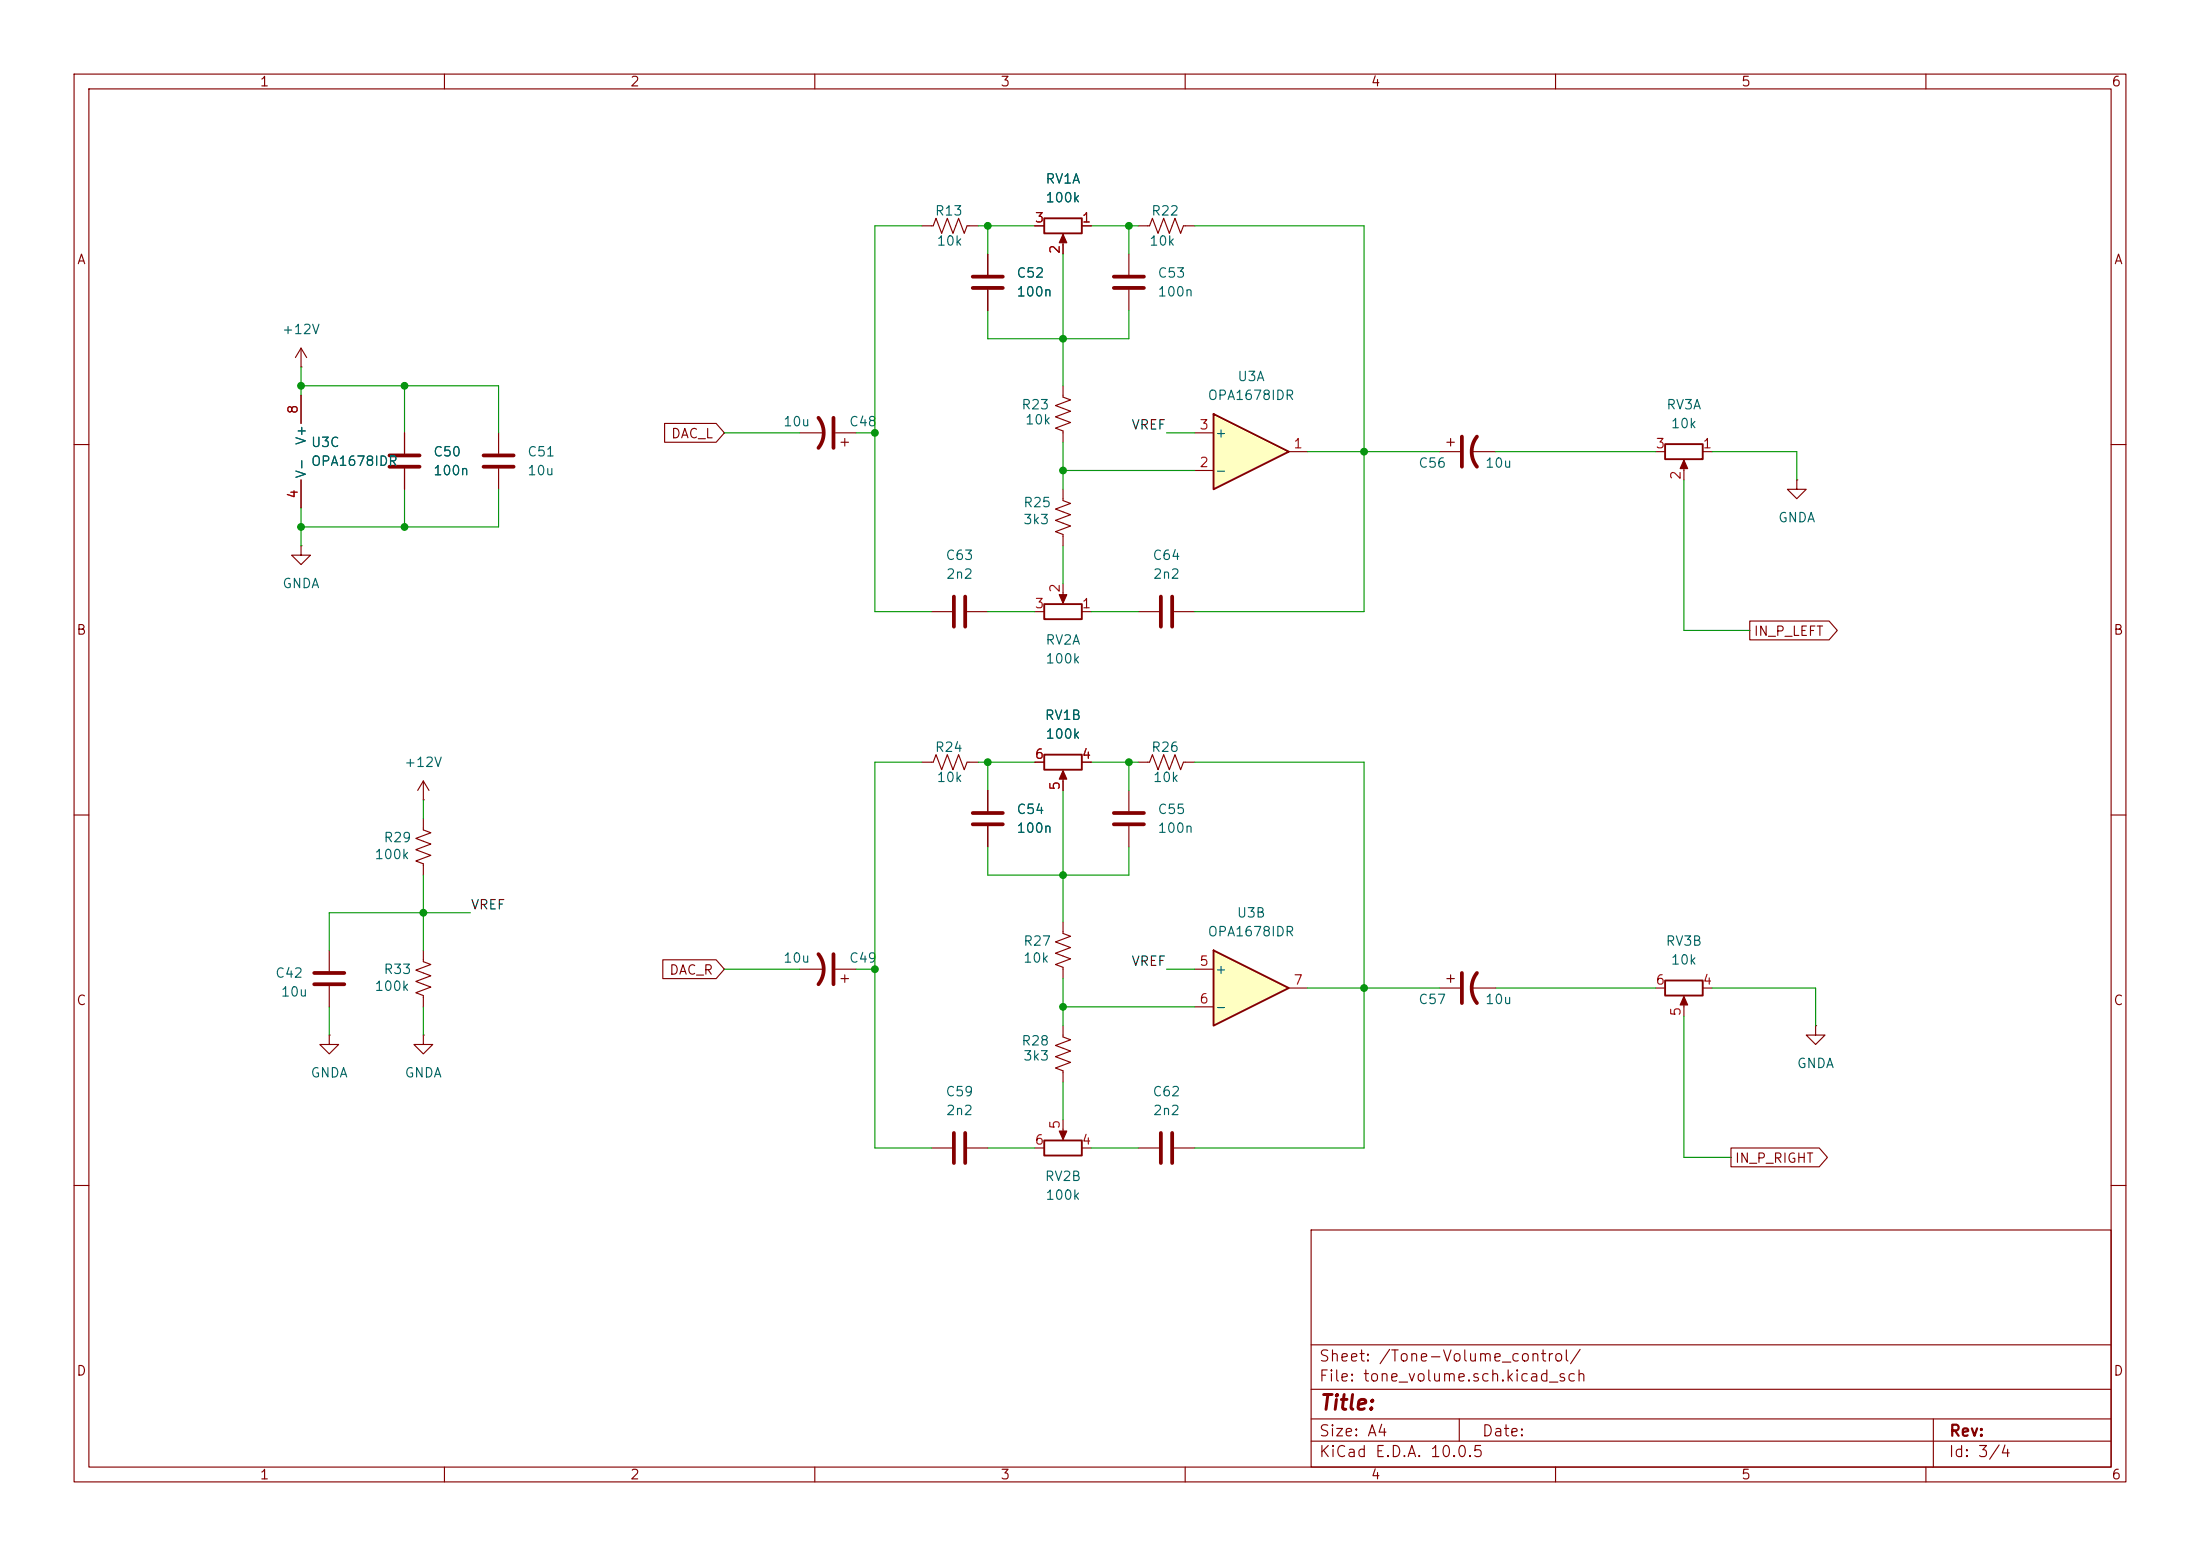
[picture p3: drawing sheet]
<svg xmlns="http://www.w3.org/2000/svg" width="297mm" height="210mm" viewBox="0 0 297 210" stroke-linecap="round" stroke-linejoin="round" font-family="sans-serif">
<g fill="none" stroke="#840000" stroke-width=".15">
<path d="M10 10h277v190h-277zM12 12h273v186h-273zM60 10v2M110 10v2M160 10v2M210 10v2M260 10v2M133.3 34.3v2.8M133.3 39.1v2.8M139.7 30.5h1.3M143.5 32v2.3M146 30.5h1.3"/>
<path d="M153.7 30.5h1.5l.4-1 .7 2 .8-2 .8 2 .7-2 .8 2 .4-1h1.5M10 60h2M143.5 66v1.6l1 .3-2 .8 2 .8-2 .7 2 .8-2 .8 1 .3v1.6M285 60h2M125.7 82.6h2.8M130.6 82.6h2.7M10 110h2M124.5 102.9h1.5l.4-1 .7 2 .8-2 .8 2 .7-2 .8 2 .4-1h1.5M133.3 106.7v2.8M133.3 111.5v2.8M139.7 102.9h1.3M143.5 104.4v2.3"/>
<path d="M146 102.9h1.3M152.4 106.7v2.8M152.4 111.5v2.8M285 110h2M143.5 124.5v1.5l1 .4-2 .7 2 .8-2 .8 2 .7-2 .8 1 .4v1.5M143.5 138.4v1.6l1 .3-2 .8 2 .8-2 .7 2 .8-2 .7 1 .4v1.6M194.3 133.4h2.8M195.3 132.1h1M195.8 131.6v1M198.6 133.4h3.3M223.5 133.4h1.3M227.3 134.9v2.3"/>
<path d="M229.9 133.4h1.2M245.1 138.4v1.3h1.3l-1.3 1.3-1.3-1.3h1.3M245.1 138.4h.1M125.7 154.9h2.8M130.6 154.9h2.7M139.7 154.9h1.3M143.5 151.1v2.3M146 154.9h1.3M153.7 154.9h2.8M158.5 154.9h2.8M10 160h2M177 166h108v32h-108z"/>
<path d="M285 160h2M60 198v2M110 198v2M160 198v2M177 194.5h108M177 191.5h108M177 187.5h108M177 181.5h108M197 191.5v3M210 198v2M260 198v2M261 191.5v6.5"/>
</g>
<g fill="none" stroke="#840000" stroke-width=".51">
<path d="M131.3 38.9h4.1M131.3 37.3h4.1M128.8 80.5v4.1M130.3 80.5v4.1M131.3 111.3h4.1M131.3 109.7h4.1M150.4 111.3h4M150.4 109.7h4M197.4 131.3v4.1M199.4 131.3a3.3 3.3 0 0 0 0 4.1M128.8 152.9v4.1M130.3 152.9v4.1"/>
<path d="M156.7 152.9v4.1M158.2 152.9v4.1"/>
</g>
<path d="M141 29.5h5v2h-5zM141 101.9h5v2h-5zM224.8 132.3h5.1v2.1h-5.1zM141 153.9h5v2.1h-5z" fill="none" stroke="#840000" stroke-width=".25"/>
<g fill="#840000" stroke="#840000" stroke-width=".15">
<path d="M227.3 134.5l.5 1.1h-1z"/>
<path d="M143.5 31.6l.5 1.2h-1z"/>
<path d="M143 152.7h1l-.5 1.1z"/>
<path d="M143.5 104l.5 1.2h-1z"/>
</g>
<path d="M163.8 55.9l10.2 5.1-10.2 5z" fill="#ffffc2"/>
<path d="M163.8 55.9l10.2 5.1-10.2 5zM141 81.5h5v2.1h-5z" fill="none" stroke="#840000" stroke-width=".25"/>
<path d="M124.5 30.5h1.5l.4-1 .7 2 .8-2 .8 2 .7-2 .8 2 .4-1h1.5M152.4 34.3v2.8M152.4 39.1v2.8M143.5 52.1v1.5l1 .4-2 .7 2 .8-2 .8 2 .7-2 .8 1 .4v1.5M161.3 58.4h2.5M143.5 78.7v2.3M161.3 63.5h2.5M174 61h2.5M139.7 82.6h1.3M146 82.6h1.3M153.7 102.9h1.5l.4-1 .7 2 .8-2 .8 2 .7-2 .8 2 .4-1h1.5" fill="none" stroke="#840000" stroke-width=".15"/>
<path d="M143 80.3h1l-.5 1.1z" fill="#840000" stroke="#840000" stroke-width=".15"/>
<path d="M150.4 38.9h4M150.4 37.3h4" fill="none" stroke="#840000" stroke-width=".51"/>
<path d="M163.8 128.3l10.2 5.1-10.2 5z" fill="#ffffc2"/>
<path d="M224.8 59.9h5.1v2.1h-5.1zM163.8 128.3l10.2 5.1-10.2 5z" fill="none" stroke="#840000" stroke-width=".25"/>
<g fill="none" stroke="#840000" stroke-width=".15">
<path d="M133.3 34.3v2.8M133.3 39.1v2.8M139.7 30.5h1.3M143.5 33v1.3M146 30.5h1.3M40.6 49.5h.1M40.6 47v2.5M40.6 53.3v3.9M40.6 47l-.7 1.3M40.6 47l.8 1.3M54.6 58.4v2.8M67.3 58.4v2.8"/>
<path d="M89.7 57.1h7l1.1 1.3-1.1 1.3h-7zM107.9 58.4h3.4M112.8 58.4h2.8M113.5 59.7h1.1M114 59.2v1M195.3 59.7h1M195.8 59.2v1M40.6 73.7v1.2h1.3l-1.3 1.3-1.2-1.3h1.2M40.6 73.7h.1M40.6 64.8v3.8M54.6 63.2v2.8M67.3 63.2v2.8"/>
<path d="M194.3 61h2.8M198.6 61h3.3M223.5 61h1.3M227.3 62.5v2.3M229.9 61h1.2M242.6 64.8v1.2h1.2l-1.2 1.3-1.3-1.3h1.3M242.6 64.8h.1M153.7 82.6h2.8M158.5 82.6h2.8M236.2 83.8h10.7l1.1 1.3-1.1 1.3h-10.7zM57.1 110.5v1.5l1.1 .4-2.1 .8 2.1 .7-2.1 .8 2.1 .7-2.1 .8 1 .4v1.5M57.1 108h.1"/>
<path d="M57.1 105.4v2.6M57.1 105.4l-.7 1.3M57.1 105.4l.8 1.3M133.3 106.7v2.8M133.3 111.5v2.8M139.7 102.9h1.3M143.5 105.4v1.3M146 102.9h1.3M44.4 139.7v1.3h1.3l-1.3 1.2-1.2-1.2h1.2M44.4 139.7h.1M44.4 128.3v2.8M44.4 133.1v2.8"/>
<path d="M57.1 128.3v1.5l1.1 .4-2.1 .7 2.1 .8-2.1 .8 2.1 .7-2.1 .8 1 .4v1.5M57.1 139.7v1.3h1.3l-1.3 1.2-1.2-1.2h1.2M57.1 139.7h.1M89.5 129.5h7.2l1.1 1.3-1.1 1.3h-7.2zM107.9 130.8h3.4M112.8 130.8h2.8M113.5 132.1h1.1M114 131.6v1M161.3 130.8h2.5M161.3 135.9h2.5M174 133.4h2.5M233.7 154.9h11.9l1.1 1.3-1.1 1.3h-11.9z"/>
</g>
<g fill="none" stroke="#840000" stroke-width=".51">
<path d="M110.5 56.4a3.3 3.3 0 0 1 0 4.1M112.5 56.4v4.1M197.4 58.9v4.1M199.4 58.9a3.3 3.3 0 0 0 0 4.1M52.6 61.5h4M52.6 63h4M65.3 61.5h4M65.3 63h4M156.7 80.5v4.1M158.2 80.5v4.1M42.4 131.3h4.1M42.4 132.8h4.1"/>
<path d="M110.5 128.8a3.3 3.3 0 0 1 0 4M112.5 128.8v4"/>
</g>
<path d="M227.3 62.1l.5 1.1h-1z" fill="#840000" stroke="#840000" stroke-width=".15"/>
<g fill="none" stroke="#009600" stroke-width=".15">
<path d="M124.5 30.5h-6.4v52.1h7.6M132.1 30.5h7.6M133.3 30.5v3.8M143.5 34.3v17.8M147.3 30.5h6.4M152.4 30.5v3.8M161.3 30.5h22.8v52.1h-22.8M40.6 49.5v3.8M40.6 52.1h26.7v6.3M54.6 52.1v6.3M97.8 58.4h10.1M115.6 58.4h2.5"/>
<path d="M133.3 41.9v3.8h19.1v-3.8M143.5 59.7v6.3M157.5 58.4h3.8M40.6 68.6v5.1M54.6 66v5.1M67.3 66v5.1h-26.7M143.5 73.7v5M143.5 63.5h17.8M176.5 61h17.8M201.9 61h21.6M227.3 64.8v20.3h8.9M231.1 61h11.5v3.8"/>
<path d="M133.3 82.6h6.4M147.3 82.6h6.4M57.1 108v2.5M57.1 118.1v10.2M124.5 102.9h-6.4v52h7.6M132.1 102.9h7.6M133.3 114.3v3.8h19.1v-3.8M133.3 102.9v3.8M143.5 106.7v17.8M147.3 102.9h6.4M152.4 102.9v3.8M161.3 102.9h22.8v52h-22.8"/>
<path d="M44.4 135.9v3.8M57.1 135.9v3.8M63.5 123.2h-19.1v5.1M97.8 130.8h10.1M115.6 130.8h2.5M143.5 132.1v6.3M143.5 135.9h17.8M157.5 130.8h3.8M176.5 133.4h17.8M201.9 133.4h21.6M227.3 137.2v19h6.4M231.1 133.4h14v5"/>
<path d="M133.3 154.9h6.4M143.5 146.1v5M147.3 154.9h6.4"/>
</g>
<g fill="#009600" stroke="#009600" stroke-width=".14">
<circle cx="152.4" cy="30.5" r=".46"/>
<circle cx="118.1" cy="130.8" r=".46"/>
<circle cx="133.3" cy="30.5" r=".46"/>
<circle cx="133.3" cy="102.9" r=".46"/>
<circle cx="184.1" cy="133.4" r=".46"/>
<circle cx="143.5" cy="118.1" r=".46"/>
<circle cx="143.5" cy="135.9" r=".46"/>
<circle cx="152.4" cy="102.9" r=".46"/>
<circle cx="54.6" cy="71.1" r=".46"/>
<circle cx="40.6" cy="71.1" r=".46"/>
<circle cx="57.1" cy="123.2" r=".46"/>
<circle cx="40.6" cy="52.1" r=".46"/>
<circle cx="54.6" cy="52.1" r=".46"/>
<circle cx="118.1" cy="58.4" r=".46"/>
<circle cx="184.1" cy="61" r=".46"/>
<circle cx="143.5" cy="45.7" r=".46"/>
<circle cx="143.5" cy="63.5" r=".46"/>
</g>
<text font-size="2" fill="#840000" x="178" y="190.8">Title:</text>
<g font-size="1.5" fill="#840000">
<text x="178" y="184.1">Sheet: /Tone-Volume_control/</text>
<text x="178" y="186.8">File: tone_volume.sch.kicad_sch</text>
<text x="178" y="197">KiCad E.D.A. 10.0.5</text>
<text x="178" y="194.2">Size: A4</text>
<text x="200" y="194.2">Date:</text>
<text x="263" y="197">Id: 3/4</text>
<text x="263" y="194.2">Rev:</text>
</g>
<g font-size="1.3" fill="#840000">
<text x="35" y="12">1</text>
<text x="85" y="12">2</text>
<text x="135" y="12">3</text>
<text x="185" y="12">4</text>
<text x="235" y="12">5</text>
<text x="285" y="12">6</text>
<text x="10.3" y="36">A</text>
<text x="285.3" y="36">A</text>
<text x="90.5" y="59.5">DAC_L</text>
<text x="10.2" y="86">B</text>
<text x="236.7" y="86.1">IN_P_LEFT</text>
<text x="285.2" y="86">B</text>
<text x="90.3" y="131.9">DAC_R</text>
<text x="10.2" y="136">C</text>
<text x="285.2" y="136">C</text>
<text x="234.1" y="157.3">IN_P_RIGHT</text>
<text x="10.2" y="186">D</text>
<text x="285.2" y="186">D</text>
<text x="35" y="200">1</text>
<text x="85" y="200">2</text>
<text x="135" y="200">3</text>
<text x="185" y="200">4</text>
<text x="235" y="200">5</text>
<text x="285" y="200">6</text>
</g>
<g font-size="1.3" fill="#006464">
<text x="126.1" y="29.4">R13</text>
<text x="141.1" y="25.1">RV1A</text>
<text x="141.1" y="27.6">100k</text>
<text x="155.3" y="29.4">R22</text>
<text x="126.4" y="33.5">10k</text>
<text x="155.1" y="33.5">10k</text>
<text x="137.1" y="37.8">C52</text>
<text x="137.1" y="40.3">100n</text>
<text x="156.2" y="37.8">C53</text>
<text x="156.2" y="40.3">100n</text>
<text x="38" y="45.4">+12V</text>
<text x="167" y="51.8">U3A</text>
<text x="105.6" y="57.9">10u</text>
<text x="114.5" y="57.9">C48</text>
<text x="137.8" y="55.6">R23</text>
<text x="138.3" y="57.6">10k</text>
<text x="162.9" y="54.3">OPA1678IDR</text>
<text x="163.9" y="59.4">+</text>
<text x="224.9" y="55.6">RV3A</text>
<text x="225.5" y="58.1">10k</text>
<text x="41.6" y="64.7" transform="rotate(-90 41.6 64.7)">V-</text>
<text x="41.6" y="60.2" transform="rotate(-90 41.6 60.2)">V+</text>
<text x="41.9" y="60.7">U3C</text>
<text x="41.9" y="63.2">OPA1678IDR</text>
<text x="58.4" y="61.9">C50</text>
<text x="58.4" y="64.5">100n</text>
<text x="71.1" y="61.9">C51</text>
<text x="71.1" y="64.5">10u</text>
<text x="163.9" y="64.5">-</text>
<text x="191.4" y="63.4">C56</text>
<text x="200.4" y="63.4">10u</text>
<text x="138" y="71.1">3k3</text>
<text x="138.1" y="68.8">R25</text>
<text x="240" y="70.8">GNDA</text>
<text x="127.6" y="75.9">C63</text>
<text x="155.5" y="75.9">C64</text>
<text x="38" y="79.7">GNDA</text>
<text x="127.6" y="78.4">2n2</text>
<text x="155.6" y="78.4">2n2</text>
<text x="141.1" y="87.3">RV2A</text>
<text x="141.1" y="89.9">100k</text>
<text x="126.1" y="101.8">R24</text>
<text x="141" y="97.5">RV1B</text>
<text x="141.1" y="100">100k</text>
<text x="155.3" y="101.8">R26</text>
<text x="54.5" y="103.8">+12V</text>
<text x="126.4" y="105.9">10k</text>
<text x="155.6" y="105.9">10k</text>
<text x="51.7" y="114">R29</text>
<text x="137.1" y="110.2">C54</text>
<text x="137.1" y="112.7">100n</text>
<text x="156.2" y="110.2">C55</text>
<text x="156.2" y="112.7">100n</text>
<text x="50.5" y="116.3">100k</text>
<text x="166.9" y="124.2">U3B</text>
<text x="51.7" y="131.8">R33</text>
<text x="105.6" y="130.2">10u</text>
<text x="114.5" y="130.2">C49</text>
<text x="138" y="130.2">10k</text>
<text x="138.1" y="128">R27</text>
<text x="162.9" y="126.7">OPA1678IDR</text>
<text x="163.9" y="131.8">+</text>
<text x="224.8" y="128">RV3B</text>
<text x="225.5" y="130.5">10k</text>
<text x="37.1" y="132.3">C42</text>
<text x="37.8" y="134.8">10u</text>
<text x="50.5" y="134.1">100k</text>
<text x="163.9" y="136.9">-</text>
<text x="191.4" y="135.8">C57</text>
<text x="200.4" y="135.8">10u</text>
<text x="137.8" y="141.4">R28</text>
<text x="138" y="143.5">3k3</text>
<text x="41.8" y="145.7">GNDA</text>
<text x="54.5" y="145.7">GNDA</text>
<text x="127.6" y="148.3">C59</text>
<text x="155.5" y="148.3">C62</text>
<text x="242.5" y="144.5">GNDA</text>
<text x="127.6" y="150.8">2n2</text>
<text x="155.6" y="150.8">2n2</text>
<text x="141" y="159.7">RV2B</text>
<text x="141.1" y="162.3">100k</text>
</g>
<g font-size="1.3" fill="#a90000">
<text x="139.6" y="30.3">3</text>
<text x="143.4" y="34.4" transform="rotate(-90 143.4 34.4)">2</text>
<text x="146" y="30.3">1</text>
<text x="40.5" y="56" transform="rotate(-90 40.5 56)">8</text>
<text x="161.8" y="58.3">3</text>
<text x="161.8" y="63.4">2</text>
<text x="174.5" y="60.8">1</text>
<text x="223.4" y="60.8">3</text>
<text x="227.2" y="64.9" transform="rotate(-90 227.2 64.9)">2</text>
<text x="229.8" y="60.8">1</text>
<text x="40.5" y="67.4" transform="rotate(-90 40.5 67.4)">4</text>
<text x="139.6" y="82.4">3</text>
<text x="143.4" y="80.1" transform="rotate(-90 143.4 80.1)">2</text>
<text x="146" y="82.4">1</text>
<text x="139.6" y="102.7">6</text>
<text x="143.4" y="106.8" transform="rotate(-90 143.4 106.8)">5</text>
<text x="146" y="102.7">4</text>
<text x="161.8" y="130.7">5</text>
<text x="161.8" y="135.8">6</text>
<text x="174.5" y="133.2">7</text>
<text x="223.4" y="133.2">6</text>
<text x="227.2" y="137.3" transform="rotate(-90 227.2 137.3)">5</text>
<text x="229.8" y="133.2">4</text>
<text x="139.6" y="154.8">6</text>
<text x="143.4" y="152.5" transform="rotate(-90 143.4 152.5)">5</text>
<text x="146" y="154.8">4</text>
</g>
<g font-size="1.3" fill="#0f0f0f">
<text x="152.7" y="58.3">VREF</text>
<text x="63.5" y="123.1">VREF</text>
<text x="152.7" y="130.7">VREF</text>
</g>
</svg>
